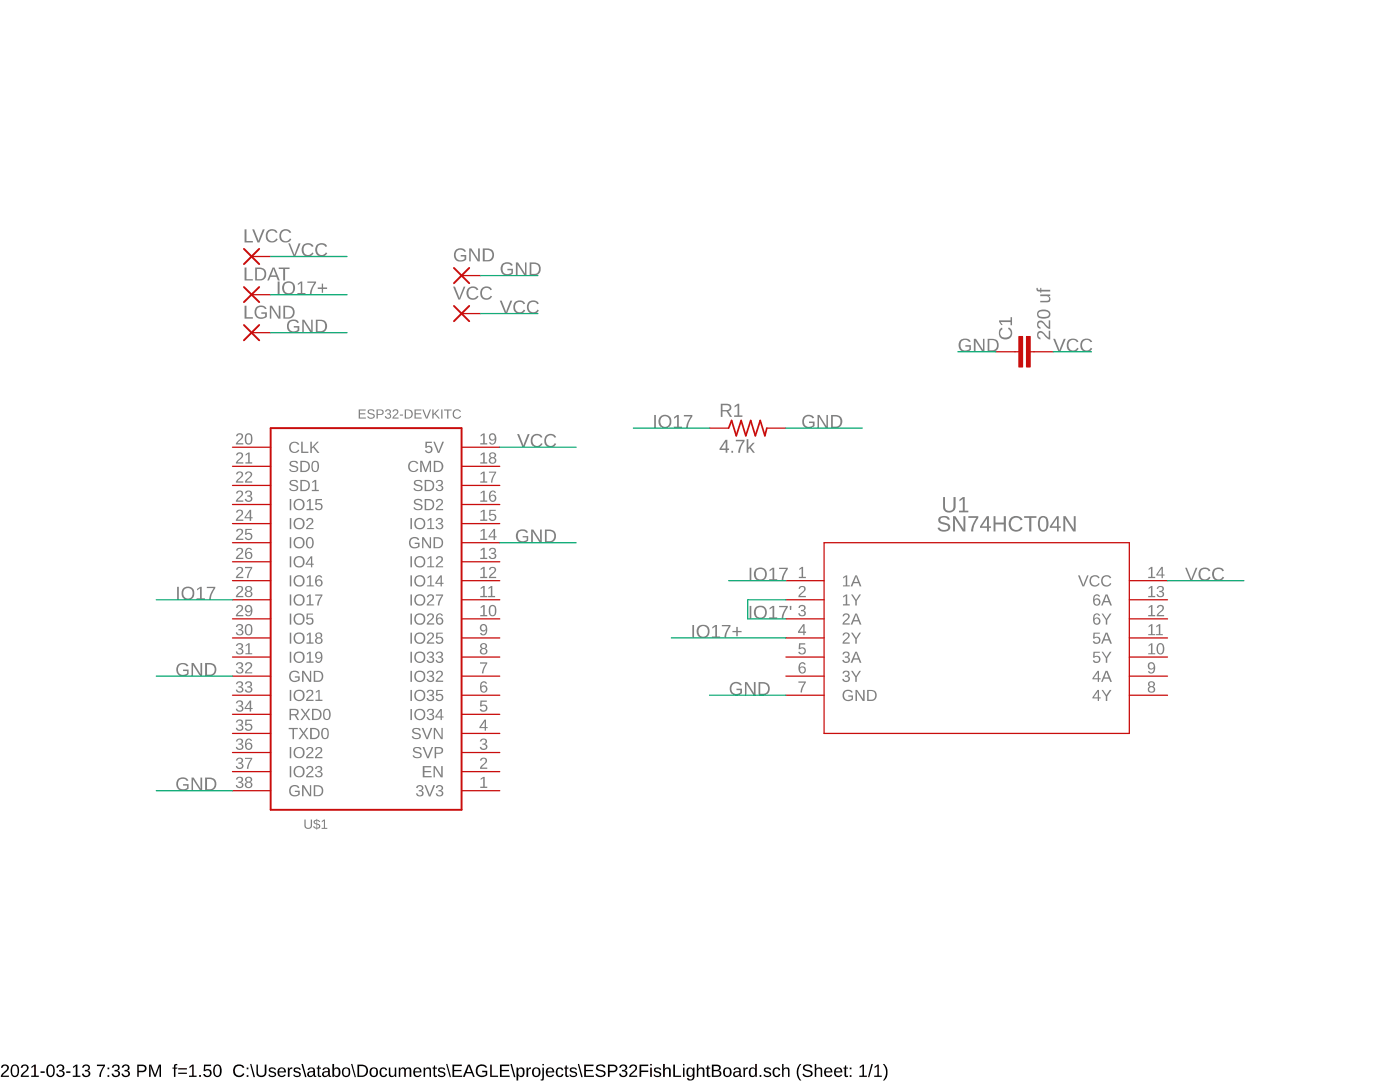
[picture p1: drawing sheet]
<?xml version="1.0" encoding="utf-8"?>
<!DOCTYPE eagle SYSTEM "eagle.dtd">
<eagle version="9.6.2">
<drawing>
<settings>
<setting alwaysvectorfont="no"/>
<setting verticaltext="up"/>
</settings>
<grid distance="0.1" unitdist="inch" unit="inch" style="lines" multiple="1" display="no" altdistance="0.01" altunitdist="inch" altunit="inch"/>
<schematic xreflabel="%F%N/%S.%C%R" xrefpart="/%S.%C%R">
<libraries>
<library name="adafruit">
<symbols>
<symbol name="R-US">
<wire x1="-2.54" y1="0" x2="-2.159" y2="1.016" width="0.2032" layer="94"/>
<wire x1="-2.159" y1="1.016" x2="-1.524" y2="-1.016" width="0.2032" layer="94"/>
<wire x1="-1.524" y1="-1.016" x2="-0.889" y2="1.016" width="0.2032" layer="94"/>
<wire x1="-0.889" y1="1.016" x2="-0.254" y2="-1.016" width="0.2032" layer="94"/>
<wire x1="-0.254" y1="-1.016" x2="0.381" y2="1.016" width="0.2032" layer="94"/>
<wire x1="0.381" y1="1.016" x2="1.016" y2="-1.016" width="0.2032" layer="94"/>
<wire x1="1.016" y1="-1.016" x2="1.651" y2="1.016" width="0.2032" layer="94"/>
<wire x1="1.651" y1="1.016" x2="2.286" y2="-1.016" width="0.2032" layer="94"/>
<wire x1="2.286" y1="-1.016" x2="2.54" y2="0" width="0.2032" layer="94"/>
<text x="-3.81" y="1.4986" size="1.778" layer="95">&gt;NAME</text>
<text x="-3.81" y="-3.302" size="1.778" layer="96">&gt;VALUE</text>
<pin name="2" x="5.08" y="0" visible="off" length="short" direction="pas" swaplevel="1" rot="R180"/>
<pin name="1" x="-5.08" y="0" visible="off" length="short" direction="pas" swaplevel="1"/>
</symbol>
</symbols>
<devicesets>
<deviceset name="FLIPFLOP-RES" prefix="R" uservalue="yes">
<gates>
<gate name="G$1" symbol="R-US" x="0" y="0"/>
</gates>
<devices>
<device name="" package="0805-THM">
<connects>
<connect gate="G$1" pin="1" pad="1"/>
<connect gate="G$1" pin="2" pad="2"/>
</connects>
<package3dinstances>
<package3dinstance package3d_urn="urn:adsk.eagle:package:6240726/1"/>
</package3dinstances>
<technologies>
<technology name=""/>
</technologies>
</device>
</devices>
</deviceset>
</devicesets>
</library>
<library name="UltralibrarianImported">
<symbols>
<symbol name="SN74HCT04_N_14">
<pin name="1A" x="2.54" y="0" length="middle" direction="in"/>
<pin name="1Y" x="2.54" y="-2.54" length="middle" direction="out"/>
<pin name="2A" x="2.54" y="-5.08" length="middle" direction="in"/>
<pin name="2Y" x="2.54" y="-7.62" length="middle" direction="out"/>
<pin name="3A" x="2.54" y="-10.16" length="middle" direction="in"/>
<pin name="3Y" x="2.54" y="-12.7" length="middle" direction="out"/>
<pin name="GND" x="2.54" y="-15.24" length="middle" direction="pwr"/>
<pin name="4Y" x="53.34" y="-15.24" length="middle" direction="out" rot="R180"/>
<pin name="4A" x="53.34" y="-12.7" length="middle" direction="in" rot="R180"/>
<pin name="5Y" x="53.34" y="-10.16" length="middle" direction="out" rot="R180"/>
<pin name="5A" x="53.34" y="-7.62" length="middle" direction="in" rot="R180"/>
<pin name="6Y" x="53.34" y="-5.08" length="middle" direction="out" rot="R180"/>
<pin name="6A" x="53.34" y="-2.54" length="middle" direction="in" rot="R180"/>
<pin name="VCC" x="53.34" y="0" length="middle" direction="pwr" rot="R180"/>
<wire x1="7.62" y1="5.08" x2="7.62" y2="-20.32" width="0.1524" layer="94"/>
<wire x1="7.62" y1="-20.32" x2="48.26" y2="-20.32" width="0.1524" layer="94"/>
<wire x1="48.26" y1="-20.32" x2="48.26" y2="5.08" width="0.1524" layer="94"/>
<wire x1="48.26" y1="5.08" x2="7.62" y2="5.08" width="0.1524" layer="94"/>
<text x="23.2156" y="9.1186" size="2.0828" layer="95" ratio="6" rot="SR0">&gt;Name</text>
<text x="22.5806" y="6.5786" size="2.0828" layer="96" ratio="6" rot="SR0">&gt;Value</text>
</symbol>
</symbols>
<devicesets>
<deviceset name="SN74HCT04N" prefix="U">
<gates>
<gate name="A" symbol="SN74HCT04_N_14" x="0" y="0"/>
</gates>
<devices>
<device name="" package="N14">
<connects>
<connect gate="A" pin="1A" pad="1"/>
<connect gate="A" pin="1Y" pad="2"/>
<connect gate="A" pin="2A" pad="3"/>
<connect gate="A" pin="2Y" pad="4"/>
<connect gate="A" pin="3A" pad="5"/>
<connect gate="A" pin="3Y" pad="6"/>
<connect gate="A" pin="4A" pad="9"/>
<connect gate="A" pin="4Y" pad="8"/>
<connect gate="A" pin="5A" pad="11"/>
<connect gate="A" pin="5Y" pad="10"/>
<connect gate="A" pin="6A" pad="13"/>
<connect gate="A" pin="6Y" pad="12"/>
<connect gate="A" pin="GND" pad="7"/>
<connect gate="A" pin="VCC" pad="14"/>
</connects>
<technologies>
<technology name="">
<attribute name="DATASHEET_URL" value="http://www.ti.com/lit/gpn/SN74HCT04" constant="no"/>
<attribute name="DESCRIPTION" value="Hex Inverters" constant="no"/>
<attribute name="FAMILY_NAME" value="INVERTING BUFFER/DRIVER" constant="no"/>
<attribute name="GENERIC_PART_NUMBER" value="SN74HCT04" constant="no"/>
<attribute name="INDUSTRY_STD_PKG_TYPE" value="PDIP" constant="no"/>
<attribute name="MANUFACTURER" value="Texas Instruments" constant="no"/>
<attribute name="PACKAGE_DESIGNATOR" value="N" constant="no"/>
<attribute name="PIN_COUNT" value="14" constant="no"/>
</technology>
</technologies>
</device>
</devices>
</deviceset>
</devicesets>
</library>
<library name="capacitor-wima">
<symbols>
<symbol name="C">
<wire x1="0" y1="-2.54" x2="0" y2="-2.032" width="0.1524" layer="94"/>
<wire x1="0" y1="0" x2="0" y2="-0.508" width="0.1524" layer="94"/>
<text x="1.524" y="0.381" size="1.778" layer="95">&gt;NAME</text>
<text x="1.524" y="-4.699" size="1.778" layer="96">&gt;VALUE</text>
<rectangle x1="-2.032" y1="-1.016" x2="2.032" y2="-0.508" layer="94"/>
<rectangle x1="-2.032" y1="-2.032" x2="2.032" y2="-1.524" layer="94"/>
<pin name="1" x="0" y="2.54" visible="off" length="short" direction="pas" swaplevel="1" rot="R270"/>
<pin name="2" x="0" y="-5.08" visible="off" length="short" direction="pas" swaplevel="1" rot="R90"/>
</symbol>
</symbols>
<devicesets>
<deviceset name="C" prefix="C" uservalue="yes">
<gates>
<gate name="G$1" symbol="C" x="0" y="0"/>
</gates>
<devices>
<device name="10/4" package="C10B4">
<connects>
<connect gate="G$1" pin="1" pad="1"/>
<connect gate="G$1" pin="2" pad="2"/>
</connects>
<package3dinstances>
<package3dinstance package3d_urn="urn:adsk.eagle:package:5400/1"/>
</package3dinstances>
<technologies>
<technology name="">
<attribute name="POPULARITY" value="0" constant="no"/>
</technology>
</technologies>
</device>
<device name="10/5" package="C10B5">
<connects>
<connect gate="G$1" pin="1" pad="1"/>
<connect gate="G$1" pin="2" pad="2"/>
</connects>
<package3dinstances>
<package3dinstance package3d_urn="urn:adsk.eagle:package:5399/1"/>
</package3dinstances>
<technologies>
<technology name="">
<attribute name="POPULARITY" value="0" constant="no"/>
</technology>
</technologies>
</device>
<device name="10/6" package="C10B6">
<connects>
<connect gate="G$1" pin="1" pad="1"/>
<connect gate="G$1" pin="2" pad="2"/>
</connects>
<package3dinstances>
<package3dinstance package3d_urn="urn:adsk.eagle:package:5401/1"/>
</package3dinstances>
<technologies>
<technology name="">
<attribute name="POPULARITY" value="0" constant="no"/>
</technology>
</technologies>
</device>
<device name="15/5" package="C15B5">
<connects>
<connect gate="G$1" pin="1" pad="1"/>
<connect gate="G$1" pin="2" pad="2"/>
</connects>
<package3dinstances>
<package3dinstance package3d_urn="urn:adsk.eagle:package:5402/1"/>
</package3dinstances>
<technologies>
<technology name="">
<attribute name="POPULARITY" value="1" constant="no"/>
</technology>
</technologies>
</device>
<device name="15/6" package="C15B6">
<connects>
<connect gate="G$1" pin="1" pad="1"/>
<connect gate="G$1" pin="2" pad="2"/>
</connects>
<package3dinstances>
<package3dinstance package3d_urn="urn:adsk.eagle:package:5403/1"/>
</package3dinstances>
<technologies>
<technology name="">
<attribute name="POPULARITY" value="0" constant="no"/>
</technology>
</technologies>
</device>
<device name="15/7" package="C15B7">
<connects>
<connect gate="G$1" pin="1" pad="1"/>
<connect gate="G$1" pin="2" pad="2"/>
</connects>
<package3dinstances>
<package3dinstance package3d_urn="urn:adsk.eagle:package:5404/1"/>
</package3dinstances>
<technologies>
<technology name="">
<attribute name="POPULARITY" value="0" constant="no"/>
</technology>
</technologies>
</device>
<device name="15/8" package="C15B8">
<connects>
<connect gate="G$1" pin="1" pad="1"/>
<connect gate="G$1" pin="2" pad="2"/>
</connects>
<package3dinstances>
<package3dinstance package3d_urn="urn:adsk.eagle:package:5409/1"/>
</package3dinstances>
<technologies>
<technology name="">
<attribute name="POPULARITY" value="2" constant="no"/>
</technology>
</technologies>
</device>
<device name="15/9" package="C15B9">
<connects>
<connect gate="G$1" pin="1" pad="1"/>
<connect gate="G$1" pin="2" pad="2"/>
</connects>
<package3dinstances>
<package3dinstance package3d_urn="urn:adsk.eagle:package:5405/1"/>
</package3dinstances>
<technologies>
<technology name="">
<attribute name="POPULARITY" value="0" constant="no"/>
</technology>
</technologies>
</device>
<device name="2.5/2" package="C2.5-2">
<connects>
<connect gate="G$1" pin="1" pad="1"/>
<connect gate="G$1" pin="2" pad="2"/>
</connects>
<package3dinstances>
<package3dinstance package3d_urn="urn:adsk.eagle:package:5415/1"/>
</package3dinstances>
<technologies>
<technology name="">
<attribute name="POPULARITY" value="28" constant="no"/>
</technology>
</technologies>
</device>
<device name="2.5/4" package="C2.5-4">
<connects>
<connect gate="G$1" pin="1" pad="1"/>
<connect gate="G$1" pin="2" pad="2"/>
</connects>
<package3dinstances>
<package3dinstance package3d_urn="urn:adsk.eagle:package:5408/1"/>
</package3dinstances>
<technologies>
<technology name="">
<attribute name="POPULARITY" value="6" constant="no"/>
</technology>
</technologies>
</device>
<device name="2.5/5" package="C2.5-5">
<connects>
<connect gate="G$1" pin="1" pad="1"/>
<connect gate="G$1" pin="2" pad="2"/>
</connects>
<package3dinstances>
<package3dinstance package3d_urn="urn:adsk.eagle:package:5407/1"/>
</package3dinstances>
<technologies>
<technology name="">
<attribute name="POPULARITY" value="1" constant="no"/>
</technology>
</technologies>
</device>
<device name="2.5/6" package="C2.5-6">
<connects>
<connect gate="G$1" pin="1" pad="1"/>
<connect gate="G$1" pin="2" pad="2"/>
</connects>
<package3dinstances>
<package3dinstance package3d_urn="urn:adsk.eagle:package:5406/1"/>
</package3dinstances>
<technologies>
<technology name="">
<attribute name="POPULARITY" value="4" constant="no"/>
</technology>
</technologies>
</device>
<device name="22/10" package="C22.5B10">
<connects>
<connect gate="G$1" pin="1" pad="1"/>
<connect gate="G$1" pin="2" pad="2"/>
</connects>
<package3dinstances>
<package3dinstance package3d_urn="urn:adsk.eagle:package:5411/1"/>
</package3dinstances>
<technologies>
<technology name="">
<attribute name="POPULARITY" value="0" constant="no"/>
</technology>
</technologies>
</device>
<device name="22/11" package="C22.5B11">
<connects>
<connect gate="G$1" pin="1" pad="1"/>
<connect gate="G$1" pin="2" pad="2"/>
</connects>
<package3dinstances>
<package3dinstance package3d_urn="urn:adsk.eagle:package:5412/1"/>
</package3dinstances>
<technologies>
<technology name="">
<attribute name="POPULARITY" value="0" constant="no"/>
</technology>
</technologies>
</device>
<device name="22/6" package="C22.5B6">
<connects>
<connect gate="G$1" pin="1" pad="1"/>
<connect gate="G$1" pin="2" pad="2"/>
</connects>
<package3dinstances>
<package3dinstance package3d_urn="urn:adsk.eagle:package:5410/1"/>
</package3dinstances>
<technologies>
<technology name="">
<attribute name="POPULARITY" value="0" constant="no"/>
</technology>
</technologies>
</device>
<device name="22/7" package="C22.5B7">
<connects>
<connect gate="G$1" pin="1" pad="1"/>
<connect gate="G$1" pin="2" pad="2"/>
</connects>
<package3dinstances>
<package3dinstance package3d_urn="urn:adsk.eagle:package:5414/1"/>
</package3dinstances>
<technologies>
<technology name="">
<attribute name="POPULARITY" value="0" constant="no"/>
</technology>
</technologies>
</device>
<device name="22/8" package="C22.5B8">
<connects>
<connect gate="G$1" pin="1" pad="1"/>
<connect gate="G$1" pin="2" pad="2"/>
</connects>
<package3dinstances>
<package3dinstance package3d_urn="urn:adsk.eagle:package:5413/1"/>
</package3dinstances>
<technologies>
<technology name="">
<attribute name="POPULARITY" value="0" constant="no"/>
</technology>
</technologies>
</device>
<device name="27/11" package="C27.5B11">
<connects>
<connect gate="G$1" pin="1" pad="1"/>
<connect gate="G$1" pin="2" pad="2"/>
</connects>
<package3dinstances>
<package3dinstance package3d_urn="urn:adsk.eagle:package:5416/1"/>
</package3dinstances>
<technologies>
<technology name="">
<attribute name="POPULARITY" value="1" constant="no"/>
</technology>
</technologies>
</device>
<device name="27/13" package="C27.5B13">
<connects>
<connect gate="G$1" pin="1" pad="1"/>
<connect gate="G$1" pin="2" pad="2"/>
</connects>
<package3dinstances>
<package3dinstance package3d_urn="urn:adsk.eagle:package:5420/1"/>
</package3dinstances>
<technologies>
<technology name="">
<attribute name="POPULARITY" value="0" constant="no"/>
</technology>
</technologies>
</device>
<device name="27/15" package="C27.5B15">
<connects>
<connect gate="G$1" pin="1" pad="1"/>
<connect gate="G$1" pin="2" pad="2"/>
</connects>
<package3dinstances>
<package3dinstance package3d_urn="urn:adsk.eagle:package:5417/1"/>
</package3dinstances>
<technologies>
<technology name="">
<attribute name="POPULARITY" value="0" constant="no"/>
</technology>
</technologies>
</device>
<device name="27/17" package="C27.5B17">
<connects>
<connect gate="G$1" pin="1" pad="1"/>
<connect gate="G$1" pin="2" pad="2"/>
</connects>
<package3dinstances>
<package3dinstance package3d_urn="urn:adsk.eagle:package:5418/1"/>
</package3dinstances>
<technologies>
<technology name="">
<attribute name="POPULARITY" value="0" constant="no"/>
</technology>
</technologies>
</device>
<device name="27/20" package="C27.5B20">
<connects>
<connect gate="G$1" pin="1" pad="1"/>
<connect gate="G$1" pin="2" pad="2"/>
</connects>
<package3dinstances>
<package3dinstance package3d_urn="urn:adsk.eagle:package:5421/1"/>
</package3dinstances>
<technologies>
<technology name="">
<attribute name="POPULARITY" value="0" constant="no"/>
</technology>
</technologies>
</device>
<device name="27/9" package="C27.5B9">
<connects>
<connect gate="G$1" pin="1" pad="1"/>
<connect gate="G$1" pin="2" pad="2"/>
</connects>
<package3dinstances>
<package3dinstance package3d_urn="urn:adsk.eagle:package:5419/1"/>
</package3dinstances>
<technologies>
<technology name="">
<attribute name="POPULARITY" value="0" constant="no"/>
</technology>
</technologies>
</device>
<device name="37/15" package="C37.5B15">
<connects>
<connect gate="G$1" pin="1" pad="1"/>
<connect gate="G$1" pin="2" pad="2"/>
</connects>
<package3dinstances>
<package3dinstance package3d_urn="urn:adsk.eagle:package:5425/1"/>
</package3dinstances>
<technologies>
<technology name="">
<attribute name="POPULARITY" value="0" constant="no"/>
</technology>
</technologies>
</device>
<device name="37/19" package="C37.5B19">
<connects>
<connect gate="G$1" pin="1" pad="1"/>
<connect gate="G$1" pin="2" pad="2"/>
</connects>
<package3dinstances>
<package3dinstance package3d_urn="urn:adsk.eagle:package:5422/1"/>
</package3dinstances>
<technologies>
<technology name="">
<attribute name="POPULARITY" value="0" constant="no"/>
</technology>
</technologies>
</device>
<device name="37/20" package="C37.5B20">
<connects>
<connect gate="G$1" pin="1" pad="1"/>
<connect gate="G$1" pin="2" pad="2"/>
</connects>
<package3dinstances>
<package3dinstance package3d_urn="urn:adsk.eagle:package:5423/1"/>
</package3dinstances>
<technologies>
<technology name="">
<attribute name="POPULARITY" value="1" constant="no"/>
</technology>
</technologies>
</device>
<device name="5/2.5" package="C5B2.5">
<connects>
<connect gate="G$1" pin="1" pad="1"/>
<connect gate="G$1" pin="2" pad="2"/>
</connects>
<package3dinstances>
<package3dinstance package3d_urn="urn:adsk.eagle:package:5426/1"/>
</package3dinstances>
<technologies>
<technology name="">
<attribute name="POPULARITY" value="10" constant="no"/>
</technology>
</technologies>
</device>
<device name="5/3" package="C5B3">
<connects>
<connect gate="G$1" pin="1" pad="1"/>
<connect gate="G$1" pin="2" pad="2"/>
</connects>
<package3dinstances>
<package3dinstance package3d_urn="urn:adsk.eagle:package:5433/1"/>
</package3dinstances>
<technologies>
<technology name="">
<attribute name="POPULARITY" value="4" constant="no"/>
</technology>
</technologies>
</device>
<device name="5/3.5" package="C5B3.5">
<connects>
<connect gate="G$1" pin="1" pad="1"/>
<connect gate="G$1" pin="2" pad="2"/>
</connects>
<package3dinstances>
<package3dinstance package3d_urn="urn:adsk.eagle:package:5427/1"/>
</package3dinstances>
<technologies>
<technology name="">
<attribute name="POPULARITY" value="3" constant="no"/>
</technology>
</technologies>
</device>
<device name="5/4.5" package="C5B4.5">
<connects>
<connect gate="G$1" pin="1" pad="1"/>
<connect gate="G$1" pin="2" pad="2"/>
</connects>
<package3dinstances>
<package3dinstance package3d_urn="urn:adsk.eagle:package:5424/1"/>
</package3dinstances>
<technologies>
<technology name="">
<attribute name="POPULARITY" value="0" constant="no"/>
</technology>
</technologies>
</device>
<device name="5/5" package="C5B5">
<connects>
<connect gate="G$1" pin="1" pad="1"/>
<connect gate="G$1" pin="2" pad="2"/>
</connects>
<package3dinstances>
<package3dinstance package3d_urn="urn:adsk.eagle:package:5428/1"/>
</package3dinstances>
<technologies>
<technology name="">
<attribute name="POPULARITY" value="1" constant="no"/>
</technology>
</technologies>
</device>
<device name="5/5.5" package="C5B5.5">
<connects>
<connect gate="G$1" pin="1" pad="1"/>
<connect gate="G$1" pin="2" pad="2"/>
</connects>
<package3dinstances>
<package3dinstance package3d_urn="urn:adsk.eagle:package:5429/1"/>
</package3dinstances>
<technologies>
<technology name="">
<attribute name="POPULARITY" value="1" constant="no"/>
</technology>
</technologies>
</device>
<device name="5/7.2" package="C5B7.2">
<connects>
<connect gate="G$1" pin="1" pad="1"/>
<connect gate="G$1" pin="2" pad="2"/>
</connects>
<package3dinstances>
<package3dinstance package3d_urn="urn:adsk.eagle:package:5430/1"/>
</package3dinstances>
<technologies>
<technology name="">
<attribute name="POPULARITY" value="1" constant="no"/>
</technology>
</technologies>
</device>
<device name="7.5/3" package="C7.5B3">
<connects>
<connect gate="G$1" pin="1" pad="1"/>
<connect gate="G$1" pin="2" pad="2"/>
</connects>
<package3dinstances>
<package3dinstance package3d_urn="urn:adsk.eagle:package:5434/1"/>
</package3dinstances>
<technologies>
<technology name="">
<attribute name="POPULARITY" value="5" constant="no"/>
</technology>
</technologies>
</device>
<device name="7.5/4" package="C7.5B4">
<connects>
<connect gate="G$1" pin="1" pad="1"/>
<connect gate="G$1" pin="2" pad="2"/>
</connects>
<package3dinstances>
<package3dinstance package3d_urn="urn:adsk.eagle:package:5431/1"/>
</package3dinstances>
<technologies>
<technology name="">
<attribute name="POPULARITY" value="0" constant="no"/>
</technology>
</technologies>
</device>
<device name="7.5/5" package="C7.5B5">
<connects>
<connect gate="G$1" pin="1" pad="1"/>
<connect gate="G$1" pin="2" pad="2"/>
</connects>
<package3dinstances>
<package3dinstance package3d_urn="urn:adsk.eagle:package:5432/1"/>
</package3dinstances>
<technologies>
<technology name="">
<attribute name="POPULARITY" value="0" constant="no"/>
</technology>
</technologies>
</device>
<device name="7.5/6" package="C7.5B6">
<connects>
<connect gate="G$1" pin="1" pad="1"/>
<connect gate="G$1" pin="2" pad="2"/>
</connects>
<package3dinstances>
<package3dinstance package3d_urn="urn:adsk.eagle:package:5435/1"/>
</package3dinstances>
<technologies>
<technology name="">
<attribute name="POPULARITY" value="0" constant="no"/>
</technology>
</technologies>
</device>
<device name="2,5-3" package="C2.5-3">
<connects>
<connect gate="G$1" pin="1" pad="1"/>
<connect gate="G$1" pin="2" pad="2"/>
</connects>
<package3dinstances>
<package3dinstance package3d_urn="urn:adsk.eagle:package:5436/1"/>
</package3dinstances>
<technologies>
<technology name="">
<attribute name="POPULARITY" value="38" constant="no"/>
</technology>
</technologies>
</device>
</devices>
</deviceset>
</devicesets>
</library>
<library name="wirepad">
<symbols>
<symbol name="PAD">
<wire x1="-1.016" y1="1.016" x2="1.016" y2="-1.016" width="0.254" layer="94"/>
<wire x1="-1.016" y1="-1.016" x2="1.016" y2="1.016" width="0.254" layer="94"/>
<text x="-1.143" y="1.8542" size="1.778" layer="95">&gt;NAME</text>
<text x="-1.143" y="-3.302" size="1.778" layer="96">&gt;VALUE</text>
<pin name="P" x="2.54" y="0" visible="off" length="short" direction="pas" rot="R180"/>
</symbol>
</symbols>
<devicesets>
<deviceset name="WIREPAD" prefix="PAD">
<gates>
<gate name="G$1" symbol="PAD" x="0" y="0"/>
</gates>
<devices>
<device name="1,6/0,8" package="1,6/0,8">
<connects>
<connect gate="G$1" pin="P" pad="1"/>
</connects>
<package3dinstances>
<package3dinstance package3d_urn="urn:adsk.eagle:package:30830/1"/>
</package3dinstances>
<technologies>
<technology name="">
<attribute name="POPULARITY" value="1" constant="no"/>
</technology>
</technologies>
</device>
<device name="1,6/0,9" package="1,6/0,9">
<connects>
<connect gate="G$1" pin="P" pad="1"/>
</connects>
<package3dinstances>
<package3dinstance package3d_urn="urn:adsk.eagle:package:30840/1"/>
</package3dinstances>
<technologies>
<technology name="">
<attribute name="POPULARITY" value="0" constant="no"/>
</technology>
</technologies>
</device>
<device name="2,15/1,0" package="2,15/1,0">
<connects>
<connect gate="G$1" pin="P" pad="1"/>
</connects>
<package3dinstances>
<package3dinstance package3d_urn="urn:adsk.eagle:package:30831/1"/>
</package3dinstances>
<technologies>
<technology name="">
<attribute name="POPULARITY" value="2" constant="no"/>
</technology>
</technologies>
</device>
<device name="2,54/0,8" package="2,54/0,8">
<connects>
<connect gate="G$1" pin="P" pad="1"/>
</connects>
<package3dinstances>
<package3dinstance package3d_urn="urn:adsk.eagle:package:30838/1"/>
</package3dinstances>
<technologies>
<technology name="">
<attribute name="POPULARITY" value="0" constant="no"/>
</technology>
</technologies>
</device>
<device name="2,54/0,9" package="2,54/0,9">
<connects>
<connect gate="G$1" pin="P" pad="1"/>
</connects>
<package3dinstances>
<package3dinstance package3d_urn="urn:adsk.eagle:package:30847/1"/>
</package3dinstances>
<technologies>
<technology name="">
<attribute name="POPULARITY" value="6" constant="no"/>
</technology>
</technologies>
</device>
<device name="2,54/1,0" package="2,54/1,0">
<connects>
<connect gate="G$1" pin="P" pad="1"/>
</connects>
<package3dinstances>
<package3dinstance package3d_urn="urn:adsk.eagle:package:30828/1"/>
</package3dinstances>
<technologies>
<technology name="">
<attribute name="POPULARITY" value="4" constant="no"/>
</technology>
</technologies>
</device>
<device name="2,54/1,1" package="2,54/1,1">
<connects>
<connect gate="G$1" pin="P" pad="1"/>
</connects>
<package3dinstances>
<package3dinstance package3d_urn="urn:adsk.eagle:package:30836/1"/>
</package3dinstances>
<technologies>
<technology name="">
<attribute name="POPULARITY" value="2" constant="no"/>
</technology>
</technologies>
</device>
<device name="3,17/1,1" package="3,17/1,1">
<connects>
<connect gate="G$1" pin="P" pad="1"/>
</connects>
<package3dinstances>
<package3dinstance package3d_urn="urn:adsk.eagle:package:30832/1"/>
</package3dinstances>
<technologies>
<technology name="">
<attribute name="POPULARITY" value="0" constant="no"/>
</technology>
</technologies>
</device>
<device name="3,17/1,2" package="3,17/1,2">
<connects>
<connect gate="G$1" pin="P" pad="1"/>
</connects>
<package3dinstances>
<package3dinstance package3d_urn="urn:adsk.eagle:package:30842/1"/>
</package3dinstances>
<technologies>
<technology name="">
<attribute name="POPULARITY" value="1" constant="no"/>
</technology>
</technologies>
</device>
<device name="3,17/1,3" package="3,17/1,3">
<connects>
<connect gate="G$1" pin="P" pad="1"/>
</connects>
<package3dinstances>
<package3dinstance package3d_urn="urn:adsk.eagle:package:30833/1"/>
</package3dinstances>
<technologies>
<technology name="">
<attribute name="POPULARITY" value="5" constant="no"/>
</technology>
</technologies>
</device>
<device name="3,81/1,1" package="3,81/1,1">
<connects>
<connect gate="G$1" pin="P" pad="1"/>
</connects>
<package3dinstances>
<package3dinstance package3d_urn="urn:adsk.eagle:package:30829/1"/>
</package3dinstances>
<technologies>
<technology name="">
<attribute name="POPULARITY" value="0" constant="no"/>
</technology>
</technologies>
</device>
<device name="3,81/1,3" package="3,81/1,3">
<connects>
<connect gate="G$1" pin="P" pad="1"/>
</connects>
<package3dinstances>
<package3dinstance package3d_urn="urn:adsk.eagle:package:30834/1"/>
</package3dinstances>
<technologies>
<technology name="">
<attribute name="POPULARITY" value="0" constant="no"/>
</technology>
</technologies>
</device>
<device name="3,81/1,4" package="3,81/1,4">
<connects>
<connect gate="G$1" pin="P" pad="1"/>
</connects>
<package3dinstances>
<package3dinstance package3d_urn="urn:adsk.eagle:package:30835/1"/>
</package3dinstances>
<technologies>
<technology name="">
<attribute name="POPULARITY" value="1" constant="no"/>
</technology>
</technologies>
</device>
<device name="4,16O1,6" package="4,16O1,6">
<connects>
<connect gate="G$1" pin="P" pad="1"/>
</connects>
<package3dinstances>
<package3dinstance package3d_urn="urn:adsk.eagle:package:30843/1"/>
</package3dinstances>
<technologies>
<technology name="">
<attribute name="POPULARITY" value="1" constant="no"/>
</technology>
</technologies>
</device>
<device name="SMD5-1,8" package="5-1,8">
<connects>
<connect gate="G$1" pin="P" pad="1"/>
</connects>
<package3dinstances>
<package3dinstance package3d_urn="urn:adsk.eagle:package:30844/1"/>
</package3dinstances>
<technologies>
<technology name="">
<attribute name="POPULARITY" value="4" constant="no"/>
</technology>
</technologies>
</device>
<device name="SMD5-2,5" package="5-2,5">
<connects>
<connect gate="G$1" pin="P" pad="1"/>
</connects>
<package3dinstances>
<package3dinstance package3d_urn="urn:adsk.eagle:package:30845/1"/>
</package3dinstances>
<technologies>
<technology name="">
<attribute name="POPULARITY" value="3" constant="no"/>
</technology>
</technologies>
</device>
<device name="SMD1,27-254" package="SMD1,27-2,54">
<connects>
<connect gate="G$1" pin="P" pad="1"/>
</connects>
<package3dinstances>
<package3dinstance package3d_urn="urn:adsk.eagle:package:30839/1"/>
</package3dinstances>
<technologies>
<technology name="">
<attribute name="POPULARITY" value="11" constant="no"/>
</technology>
</technologies>
</device>
<device name="SMD2,54-5,08" package="SMD2,54-5,08">
<connects>
<connect gate="G$1" pin="P" pad="1"/>
</connects>
<package3dinstances>
<package3dinstance package3d_urn="urn:adsk.eagle:package:30841/1"/>
</package3dinstances>
<technologies>
<technology name="">
<attribute name="POPULARITY" value="2" constant="no"/>
</technology>
</technologies>
</device>
</devices>
</deviceset>
</devicesets>
</library>
<library name="ESP32-DEVKITC_ataboo">
<symbols>
<symbol name="ESP32-DEVKITC-LIGHT">
<wire x1="-25.4" y1="-12.7" x2="-25.4" y2="12.7" width="0.254" layer="94"/>
<wire x1="-25.4" y1="12.7" x2="25.4" y2="12.7" width="0.254" layer="94"/>
<wire x1="25.4" y1="12.7" x2="25.4" y2="-12.7" width="0.254" layer="94"/>
<wire x1="25.4" y1="-12.7" x2="-25.4" y2="-12.7" width="0.254" layer="94"/>
<pin name="3V3" x="-22.86" y="-17.78" length="middle" rot="R90"/>
<pin name="EN" x="-20.32" y="-17.78" length="middle" rot="R90"/>
<pin name="SVP" x="-17.78" y="-17.78" length="middle" rot="R90"/>
<pin name="SVN" x="-15.24" y="-17.78" length="middle" rot="R90"/>
<pin name="IO34" x="-12.7" y="-17.78" length="middle" rot="R90"/>
<pin name="IO35" x="-10.16" y="-17.78" length="middle" rot="R90"/>
<pin name="IO32" x="-7.62" y="-17.78" length="middle" rot="R90"/>
<pin name="IO33" x="-5.08" y="-17.78" length="middle" rot="R90"/>
<pin name="IO25" x="-2.54" y="-17.78" length="middle" rot="R90"/>
<pin name="IO26" x="0" y="-17.78" length="middle" rot="R90"/>
<pin name="IO27" x="2.54" y="-17.78" length="middle" rot="R90"/>
<pin name="IO14" x="5.08" y="-17.78" length="middle" rot="R90"/>
<pin name="IO12" x="7.62" y="-17.78" length="middle" rot="R90"/>
<pin name="GND@14" x="10.16" y="-17.78" length="middle" rot="R90"/>
<pin name="IO13" x="12.7" y="-17.78" length="middle" rot="R90"/>
<pin name="SD2" x="15.24" y="-17.78" length="middle" rot="R90"/>
<pin name="SD3" x="17.78" y="-17.78" length="middle" rot="R90"/>
<pin name="CMD" x="20.32" y="-17.78" length="middle" rot="R90"/>
<pin name="5V" x="22.86" y="-17.78" length="middle" rot="R90"/>
<pin name="CLK" x="22.86" y="17.78" length="middle" rot="R270"/>
<pin name="SD0" x="20.32" y="17.78" length="middle" rot="R270"/>
<pin name="SD1" x="17.78" y="17.78" length="middle" rot="R270"/>
<pin name="IO15" x="15.24" y="17.78" length="middle" rot="R270"/>
<pin name="IO2" x="12.7" y="17.78" length="middle" rot="R270"/>
<pin name="IO0" x="10.16" y="17.78" length="middle" rot="R270"/>
<pin name="IO4" x="7.62" y="17.78" length="middle" rot="R270"/>
<pin name="IO16" x="5.08" y="17.78" length="middle" rot="R270"/>
<pin name="IO17" x="2.54" y="17.78" length="middle" rot="R270"/>
<pin name="IO5" x="0" y="17.78" length="middle" rot="R270"/>
<pin name="IO18" x="-2.54" y="17.78" length="middle" rot="R270"/>
<pin name="IO19" x="-5.08" y="17.78" length="middle" rot="R270"/>
<pin name="GND@32" x="-7.62" y="17.78" length="middle" rot="R270"/>
<pin name="IO21" x="-10.16" y="17.78" length="middle" rot="R270"/>
<pin name="RXD0" x="-12.7" y="17.78" length="middle" rot="R270"/>
<pin name="TXD0" x="-15.24" y="17.78" length="middle" rot="R270"/>
<pin name="IO22" x="-17.78" y="17.78" length="middle" rot="R270"/>
<pin name="IO23" x="-20.32" y="17.78" length="middle" rot="R270"/>
<pin name="GND@38" x="-22.86" y="17.78" length="middle" rot="R270"/>
<text x="-26.67" y="5.08" size="1.27" layer="95" rot="R90">&gt;NAME</text>
<text x="27.94" y="-12.7" size="1.27" layer="96" rot="R90">ESP32-DEVKITC</text>
</symbol>
</symbols>
<devicesets>
<deviceset name="ESP32DEVKITC-LIGHT">
<gates>
<gate name="G$1" symbol="ESP32-DEVKITC-LIGHT" x="0" y="0"/>
</gates>
<devices>
<device name="" package="ESP32-DEVKITC-LIGHT">
<connects>
<connect gate="G$1" pin="3V3" pad="1"/>
<connect gate="G$1" pin="5V" pad="19"/>
<connect gate="G$1" pin="CLK" pad="20"/>
<connect gate="G$1" pin="CMD" pad="18"/>
<connect gate="G$1" pin="EN" pad="2"/>
<connect gate="G$1" pin="GND@14" pad="14"/>
<connect gate="G$1" pin="GND@32" pad="32"/>
<connect gate="G$1" pin="GND@38" pad="38"/>
<connect gate="G$1" pin="IO0" pad="25"/>
<connect gate="G$1" pin="IO12" pad="13"/>
<connect gate="G$1" pin="IO13" pad="15"/>
<connect gate="G$1" pin="IO14" pad="12"/>
<connect gate="G$1" pin="IO15" pad="23"/>
<connect gate="G$1" pin="IO16" pad="27"/>
<connect gate="G$1" pin="IO17" pad="28"/>
<connect gate="G$1" pin="IO18" pad="30"/>
<connect gate="G$1" pin="IO19" pad="31"/>
<connect gate="G$1" pin="IO2" pad="24"/>
<connect gate="G$1" pin="IO21" pad="33"/>
<connect gate="G$1" pin="IO22" pad="36"/>
<connect gate="G$1" pin="IO23" pad="37"/>
<connect gate="G$1" pin="IO25" pad="9"/>
<connect gate="G$1" pin="IO26" pad="10"/>
<connect gate="G$1" pin="IO27" pad="11"/>
<connect gate="G$1" pin="IO32" pad="7"/>
<connect gate="G$1" pin="IO33" pad="8"/>
<connect gate="G$1" pin="IO34" pad="5"/>
<connect gate="G$1" pin="IO35" pad="6"/>
<connect gate="G$1" pin="IO4" pad="26"/>
<connect gate="G$1" pin="IO5" pad="29"/>
<connect gate="G$1" pin="RXD0" pad="34"/>
<connect gate="G$1" pin="SD0" pad="21"/>
<connect gate="G$1" pin="SD1" pad="22"/>
<connect gate="G$1" pin="SD2" pad="16"/>
<connect gate="G$1" pin="SD3" pad="17"/>
<connect gate="G$1" pin="SVN" pad="4"/>
<connect gate="G$1" pin="SVP" pad="3"/>
<connect gate="G$1" pin="TXD0" pad="35"/>
</connects>
<technologies>
<technology name=""/>
</technologies>
</device>
</devices>
</deviceset>
</devicesets>
</library>
</libraries>
<attributes>
</attributes>
<variantdefs>
</variantdefs>
<classes>
<class number="0" name="default" width="0" drill="0">
</class>
<class number="1" name="data" width="0.2032" drill="0">
<clearance class="1" value="0.2032"/>
</class>
<class number="2" name="led_vcc" width="0.508" drill="0">
<clearance class="2" value="0.508"/>
</class>
</classes>
<parts>
<part name="U$1" library="ESP32-DEVKITC_ataboo" deviceset="ESP32DEVKITC-LIGHT" device=""/>
<part name="U1" library="UltralibrarianImported" deviceset="SN74HCT04N" device=""/>
<part name="R1" library="adafruit" deviceset="FLIPFLOP-RES" device="" package3d_urn="urn:adsk.eagle:package:6240726/1" value="4.7k"/>
<part name="C1" library="capacitor-wima" deviceset="C" device="2,5-3" package3d_urn="urn:adsk.eagle:package:5436/1" value="220 uf"/>
<part name="VCC" library="wirepad" deviceset="WIREPAD" device="2,54/1,0" package3d_urn="urn:adsk.eagle:package:30828/1"/>
<part name="GND" library="wirepad" deviceset="WIREPAD" device="2,54/1,0" package3d_urn="urn:adsk.eagle:package:30828/1"/>
<part name="LGND" library="wirepad" deviceset="WIREPAD" device="2,54/1,0" package3d_urn="urn:adsk.eagle:package:30828/1"/>
<part name="LDAT" library="wirepad" deviceset="WIREPAD" device="2,54/1,0" package3d_urn="urn:adsk.eagle:package:30828/1"/>
<part name="LVCC" library="wirepad" deviceset="WIREPAD" device="2,54/1,0" package3d_urn="urn:adsk.eagle:package:30828/1"/>
</parts>
<sheets>
<sheet>
<plain>
</plain>
<instances>
<instance part="U$1" gate="G$1" x="50.8" y="48.26" smashed="yes" rot="R90">
<attribute name="NAME" x="45.72" y="21.59" size="1.27" layer="95" rot="R180"/>
</instance>
<instance part="U1" gate="A" x="104.14" y="53.34" smashed="yes">
<attribute name="NAME" x="127.3556" y="62.4586" size="2.0828" layer="95" ratio="6" rot="SR0"/>
<attribute name="VALUE" x="126.7206" y="59.9186" size="2.0828" layer="96" ratio="6" rot="SR0"/>
</instance>
<instance part="R1" gate="G$1" x="101.6" y="73.66" smashed="yes">
<attribute name="NAME" x="97.79" y="75.1586" size="1.778" layer="95"/>
<attribute name="VALUE" x="97.79" y="70.358" size="1.778" layer="96"/>
</instance>
<instance part="C1" gate="G$1" x="137.16" y="83.82" smashed="yes" rot="R90">
<attribute name="NAME" x="136.779" y="85.344" size="1.778" layer="95" rot="R90"/>
<attribute name="VALUE" x="141.859" y="85.344" size="1.778" layer="96" rot="R90"/>
</instance>
<instance part="VCC" gate="G$1" x="63.5" y="88.9" smashed="yes">
<attribute name="NAME" x="62.357" y="90.7542" size="1.778" layer="95"/>
</instance>
<instance part="GND" gate="G$1" x="63.5" y="93.98" smashed="yes">
<attribute name="NAME" x="62.357" y="95.8342" size="1.778" layer="95"/>
</instance>
<instance part="LGND" gate="G$1" x="35.56" y="86.36" smashed="yes">
<attribute name="NAME" x="34.417" y="88.2142" size="1.778" layer="95"/>
</instance>
<instance part="LDAT" gate="G$1" x="35.56" y="91.44" smashed="yes">
<attribute name="NAME" x="34.417" y="93.2942" size="1.778" layer="95"/>
</instance>
<instance part="LVCC" gate="G$1" x="35.56" y="96.52" smashed="yes">
<attribute name="NAME" x="34.417" y="98.3742" size="1.778" layer="95"/>
</instance>
</instances>
<busses>
</busses>
<nets>
<net name="GND" class="2">
<segment>
<pinref part="U1" gate="A" pin="GND"/>
<wire x1="106.68" y1="38.1" x2="96.52" y2="38.1" width="0.1524" layer="91"/>
<label x="99.06" y="38.1" size="1.778" layer="95"/>
</segment>
<segment>
<pinref part="U$1" gate="G$1" pin="GND@14"/>
<wire x1="68.58" y1="58.42" x2="78.74" y2="58.42" width="0.1524" layer="91"/>
<label x="76.2" y="58.42" size="1.778" layer="95" align="bottom-right"/>
</segment>
<segment>
<pinref part="R1" gate="G$1" pin="2"/>
<wire x1="106.68" y1="73.66" x2="116.84" y2="73.66" width="0.1524" layer="91"/>
<label x="114.3" y="73.66" size="1.778" layer="95" align="bottom-right"/>
</segment>
<segment>
<pinref part="C1" gate="G$1" pin="1"/>
<wire x1="134.62" y1="83.82" x2="129.54" y2="83.82" width="0.1524" layer="91"/>
<label x="129.54" y="83.82" size="1.778" layer="95"/>
</segment>
<segment>
<pinref part="GND" gate="G$1" pin="P"/>
<wire x1="66.04" y1="93.98" x2="73.66" y2="93.98" width="0.1524" layer="91"/>
<label x="68.58" y="93.98" size="1.778" layer="95"/>
</segment>
<segment>
<pinref part="LGND" gate="G$1" pin="P"/>
<wire x1="38.1" y1="86.36" x2="48.26" y2="86.36" width="0.1524" layer="91"/>
<label x="45.72" y="86.36" size="1.778" layer="95" align="bottom-right"/>
</segment>
<segment>
<pinref part="U$1" gate="G$1" pin="GND@38"/>
<wire x1="33.02" y1="25.4" x2="22.86" y2="25.4" width="0.1524" layer="91"/>
<label x="25.4" y="25.4" size="1.778" layer="95"/>
</segment>
<segment>
<pinref part="U$1" gate="G$1" pin="GND@32"/>
<wire x1="33.02" y1="40.64" x2="22.86" y2="40.64" width="0.1524" layer="91"/>
<label x="25.4" y="40.64" size="1.778" layer="95"/>
</segment>
</net>
<net name="IO17'" class="1">
<segment>
<pinref part="U1" gate="A" pin="1Y"/>
<wire x1="106.68" y1="50.8" x2="101.6" y2="50.8" width="0.1524" layer="91"/>
<wire x1="101.6" y1="50.8" x2="101.6" y2="48.26" width="0.1524" layer="91"/>
<pinref part="U1" gate="A" pin="2A"/>
<wire x1="101.6" y1="48.26" x2="106.68" y2="48.26" width="0.1524" layer="91"/>
<label x="101.6" y="48.26" size="1.778" layer="95"/>
</segment>
</net>
<net name="IO17" class="1">
<segment>
<pinref part="U$1" gate="G$1" pin="IO17"/>
<wire x1="33.02" y1="50.8" x2="22.86" y2="50.8" width="0.1524" layer="91"/>
<label x="25.4" y="50.8" size="1.778" layer="95"/>
</segment>
<segment>
<pinref part="U1" gate="A" pin="1A"/>
<wire x1="106.68" y1="53.34" x2="99.06" y2="53.34" width="0.1524" layer="91"/>
<label x="101.6" y="53.34" size="1.778" layer="95"/>
</segment>
<segment>
<pinref part="R1" gate="G$1" pin="1"/>
<wire x1="96.52" y1="73.66" x2="86.36" y2="73.66" width="0.1524" layer="91"/>
<label x="88.9" y="73.66" size="1.778" layer="95"/>
</segment>
</net>
<net name="VCC" class="2">
<segment>
<pinref part="U1" gate="A" pin="VCC"/>
<wire x1="157.48" y1="53.34" x2="167.64" y2="53.34" width="0.1524" layer="91"/>
<label x="165.1" y="53.34" size="1.778" layer="95" align="bottom-right"/>
</segment>
<segment>
<pinref part="U$1" gate="G$1" pin="5V"/>
<wire x1="68.58" y1="71.12" x2="78.74" y2="71.12" width="0.1524" layer="91"/>
<label x="76.2" y="71.12" size="1.778" layer="95" align="bottom-right"/>
</segment>
<segment>
<pinref part="C1" gate="G$1" pin="2"/>
<wire x1="142.24" y1="83.82" x2="147.32" y2="83.82" width="0.1524" layer="91"/>
<label x="142.24" y="83.82" size="1.778" layer="95"/>
</segment>
<segment>
<pinref part="VCC" gate="G$1" pin="P"/>
<wire x1="66.04" y1="88.9" x2="73.66" y2="88.9" width="0.1524" layer="91"/>
<label x="68.58" y="88.9" size="1.778" layer="95"/>
</segment>
<segment>
<pinref part="LVCC" gate="G$1" pin="P"/>
<wire x1="38.1" y1="96.52" x2="48.26" y2="96.52" width="0.1524" layer="91"/>
<label x="45.72" y="96.52" size="1.778" layer="95" align="bottom-right"/>
</segment>
</net>
<net name="IO17+" class="1">
<segment>
<pinref part="U1" gate="A" pin="2Y"/>
<wire x1="106.68" y1="45.72" x2="91.44" y2="45.72" width="0.1524" layer="91"/>
<label x="93.98" y="45.72" size="1.778" layer="95"/>
</segment>
<segment>
<pinref part="LDAT" gate="G$1" pin="P"/>
<wire x1="38.1" y1="91.44" x2="48.26" y2="91.44" width="0.1524" layer="91"/>
<label x="45.72" y="91.44" size="1.778" layer="95" align="bottom-right"/>
</segment>
</net>
</nets>
</sheet>
</sheets>
</schematic>
</drawing>
<compatibility>
<note version="8.2" severity="warning">
Since Version 8.2, EAGLE supports online libraries. The ids
of those online libraries will not be understood (or retained)
with this version.
</note>
<note version="8.3" severity="warning">
Since Version 8.3, EAGLE supports URNs for individual library
assets (packages, symbols, and devices). The URNs of those assets
will not be understood (or retained) with this version.
</note>
<note version="8.3" severity="warning">
Since Version 8.3, EAGLE supports the association of 3D packages
with devices in libraries, schematics, and board files. Those 3D
packages will not be understood (or retained) with this version.
</note>
<note version="9.0" severity="warning">
Since Version 9.0, EAGLE supports the align property for labels. 
Labels in schematic will not be understood with this version. Update EAGLE to the latest version 
for full support of labels. 
</note>
</compatibility>
</eagle>
